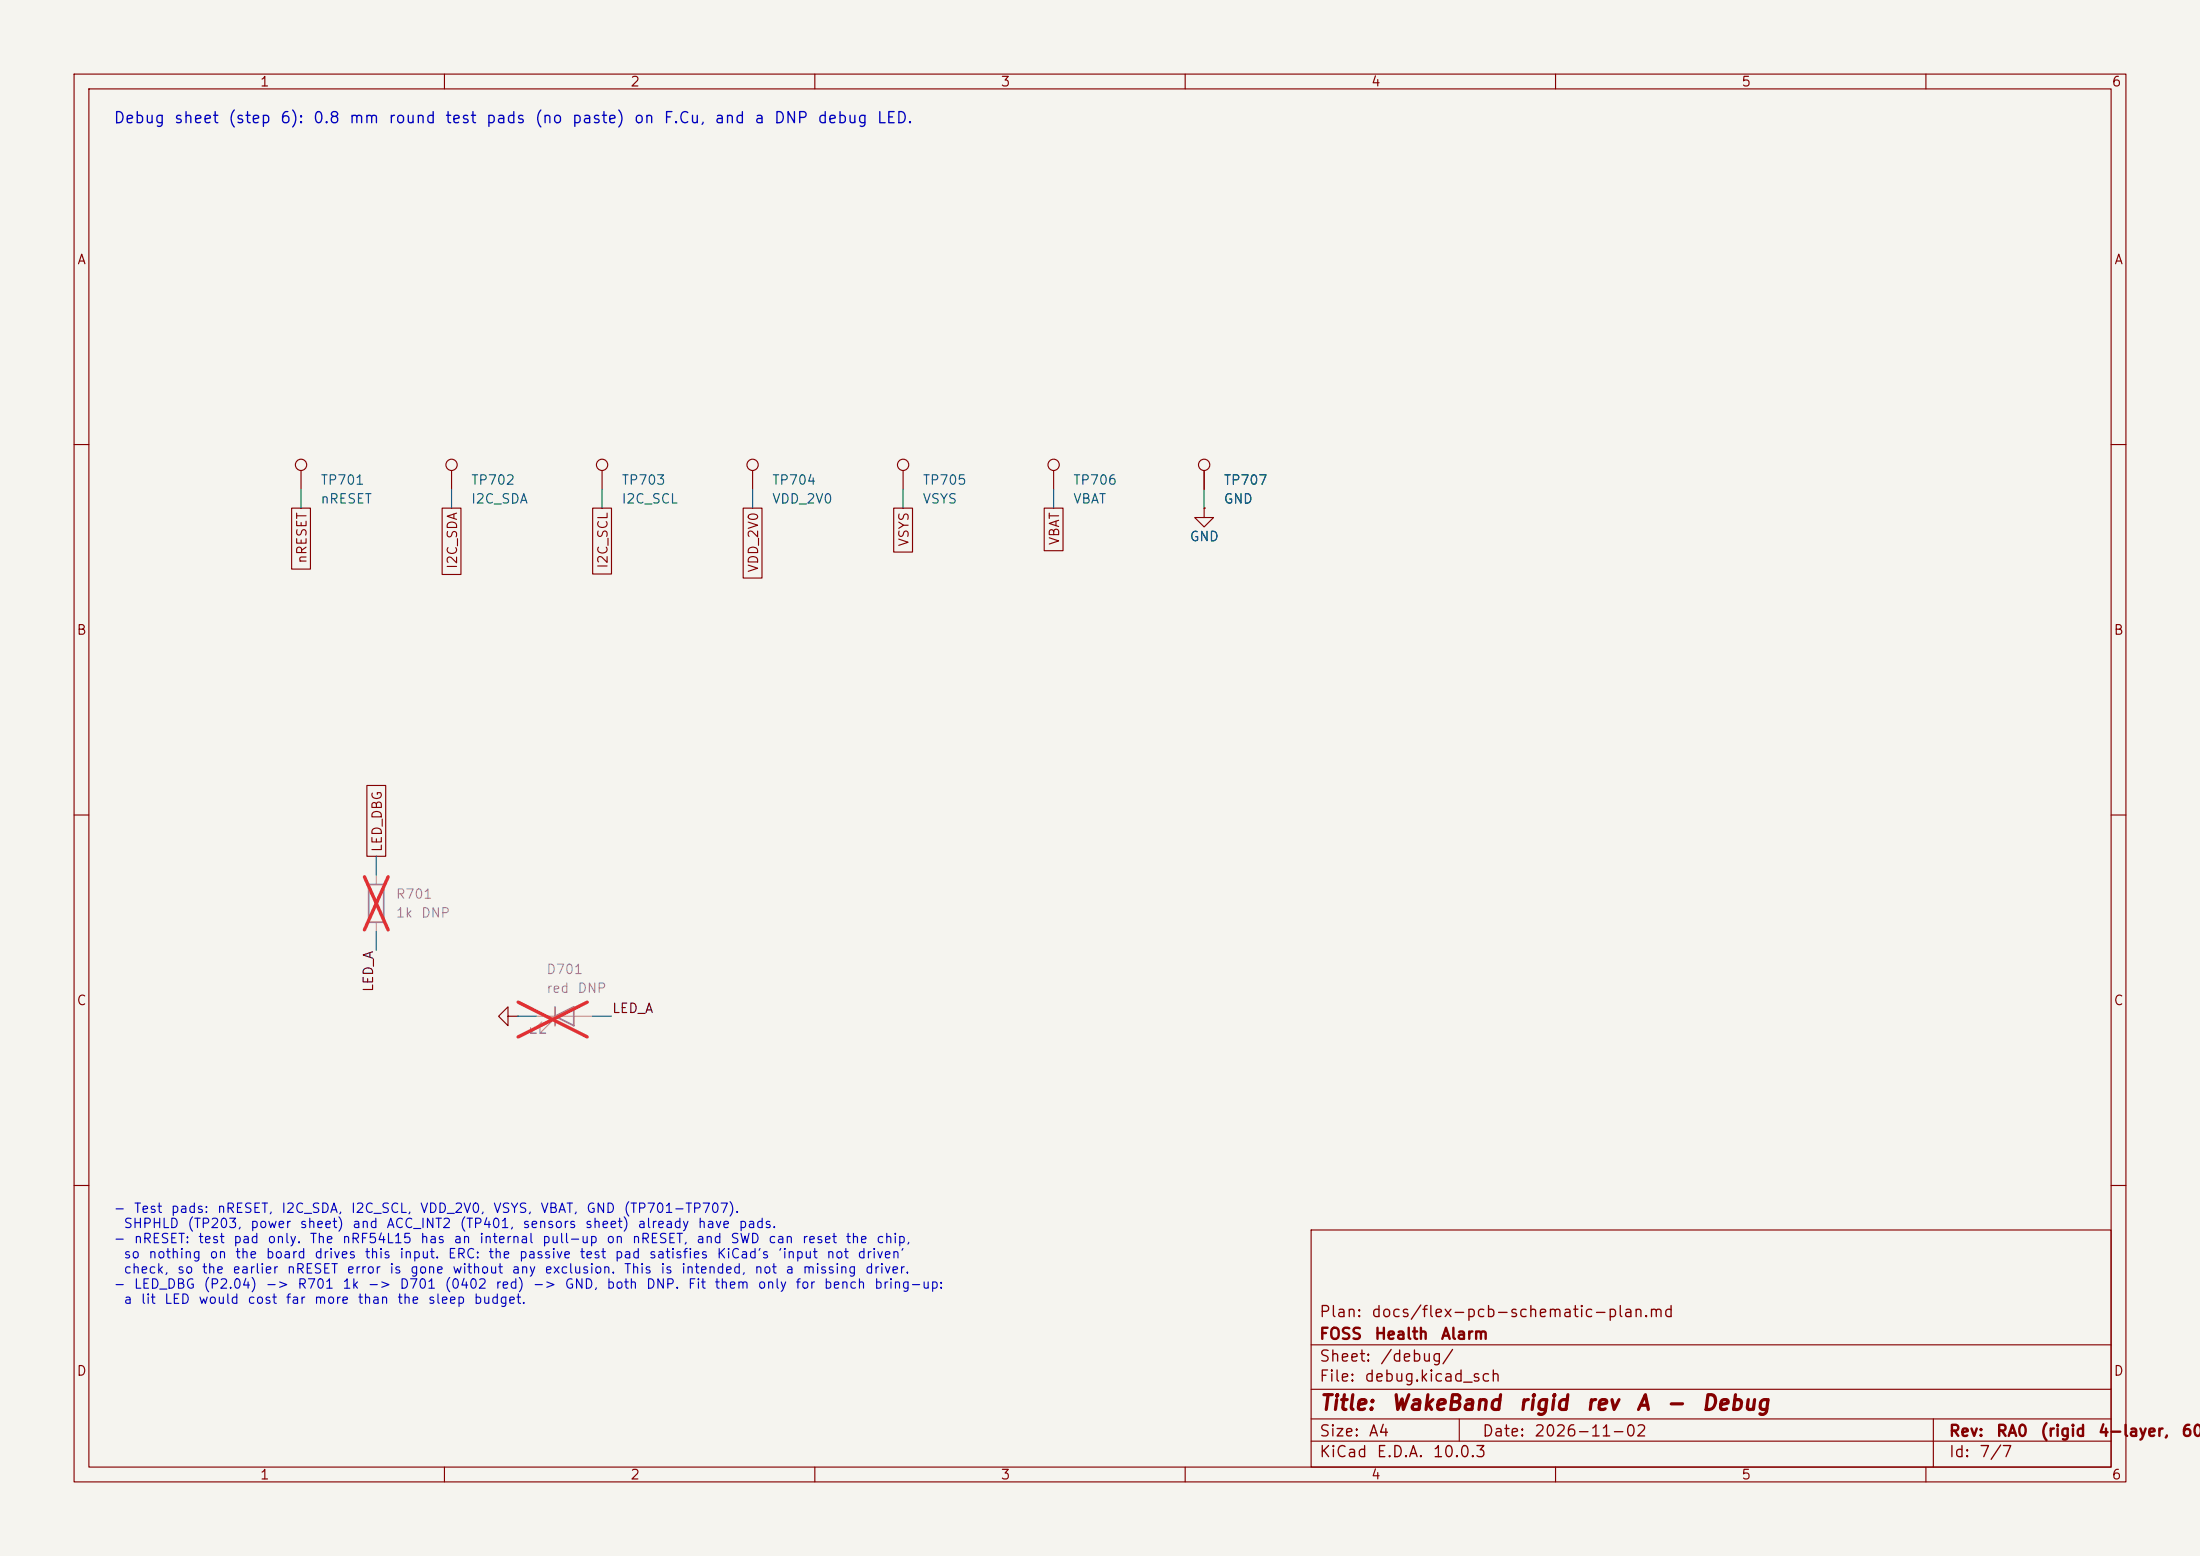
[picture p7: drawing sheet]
(kicad_sch
 (version 20260306)
 (generator "eeschema")
 (generator_version "10.0")
 (paper "A4")
 (title_block
  (title "WakeBand rigid rev A - Debug")
  (date "2026-11-02")
  (rev "RA0 (rigid 4-layer, 60 mAh cell)")
  (company "FOSS Health Alarm")
  (comment 1 "Plan: docs/flex-pcb-schematic-plan.md"))
 (lib_symbols
  (symbol "Connector:TestPoint"
   (pin_numbers (hide yes))
   (pin_names
    (offset 0.762) (hide yes)) (exclude_from_sim no) (in_bom yes) (on_board yes)
   (in_pos_files yes)
   (duplicate_pin_numbers_are_jumpers no)
   (property "Reference" "TP" (at 0 6.858 0) (show_name no) (do_not_autoplace no) (effects (font (size 1.27 1.27))))
   (property "Value" "TestPoint" (at 0 5.08 0) (show_name no) (do_not_autoplace no) (effects (font (size 1.27 1.27))))
   (property "Footprint" "" (at 5.08 0 0) (show_name no) (do_not_autoplace no) (hide yes) (effects (font (size 1.27 1.27))))
   (property "Datasheet" "" (at 5.08 0 0) (show_name no) (do_not_autoplace no) (hide yes) (effects (font (size 1.27 1.27))))
   (property "Description" "test point" (at 0 0 0) (show_name no) (do_not_autoplace no) (hide yes) (effects (font (size 1.27 1.27))))
   (symbol "TestPoint_0_1"
    (circle (center 0 3.302) (radius 0.762) (stroke (width 0) (type default)) (fill (type none))))
   (symbol "TestPoint_1_1"
    (pin passive line (at 0 0 90) (length 2.54) (name "1" (effects (font (size 1.27 1.27)))) (number "1" (effects (font (size 1.27 1.27))))))
   (embedded_fonts no))
  (symbol "Device:LED"
   (pin_numbers (hide yes))
   (pin_names
    (offset 1.016) (hide yes)) (exclude_from_sim no) (in_bom yes) (on_board yes)
   (in_pos_files yes)
   (duplicate_pin_numbers_are_jumpers no)
   (property "Reference" "D" (at 0 2.54 0) (show_name no) (do_not_autoplace no) (effects (font (size 1.27 1.27))))
   (property "Value" "LED" (at 0 -2.54 0) (show_name no) (do_not_autoplace no) (effects (font (size 1.27 1.27))))
   (property "Footprint" "" (at 0 0 0) (show_name no) (do_not_autoplace no) (hide yes) (effects (font (size 1.27 1.27))))
   (property "Datasheet" "" (at 0 0 0) (show_name no) (do_not_autoplace no) (hide yes) (effects (font (size 1.27 1.27))))
   (property "Description" "Light emitting diode" (at 0 0 0) (show_name no) (do_not_autoplace no) (hide yes) (effects (font (size 1.27 1.27))))
   (property "Sim.Pins" "1=K 2=A" (at 0 0 0) (show_name no) (do_not_autoplace no) (hide yes) (effects (font (size 1.27 1.27))))
   (symbol "LED_0_1"
    (polyline (pts (xy -3.048 -0.762) (xy -4.572 -2.286) (xy -3.81 -2.286) (xy -4.572 -2.286) (xy -4.572 -1.524)) (stroke (width 0) (type default)) (fill (type none)))
    (polyline (pts (xy -1.778 -0.762) (xy -3.302 -2.286) (xy -2.54 -2.286) (xy -3.302 -2.286) (xy -3.302 -1.524)) (stroke (width 0) (type default)) (fill (type none)))
    (polyline (pts (xy -1.27 0) (xy 1.27 0)) (stroke (width 0) (type default)) (fill (type none)))
    (polyline (pts (xy -1.27 -1.27) (xy -1.27 1.27)) (stroke (width 0.254) (type default)) (fill (type none)))
    (polyline (pts (xy 1.27 -1.27) (xy 1.27 1.27) (xy -1.27 0) (xy 1.27 -1.27)) (stroke (width 0.254) (type default)) (fill (type none))))
   (symbol "LED_1_1"
    (pin passive line (at -3.81 0 0) (length 2.54) (name "K" (effects (font (size 1.27 1.27)))) (number "1" (effects (font (size 1.27 1.27)))))
    (pin passive line (at 3.81 0 180) (length 2.54) (name "A" (effects (font (size 1.27 1.27)))) (number "2" (effects (font (size 1.27 1.27))))))
   (embedded_fonts no))
  (symbol "Device:R"
   (pin_numbers (hide yes))
   (pin_names
    (offset 0)) (exclude_from_sim no) (in_bom yes) (on_board yes)
   (in_pos_files yes)
   (duplicate_pin_numbers_are_jumpers no)
   (property "Reference" "R" (at 2.032 0 90) (show_name no) (do_not_autoplace no) (effects (font (size 1.27 1.27))))
   (property "Value" "R" (at 0 0 90) (show_name no) (do_not_autoplace no) (effects (font (size 1.27 1.27))))
   (property "Footprint" "" (at -1.778 0 90) (show_name no) (do_not_autoplace no) (hide yes) (effects (font (size 1.27 1.27))))
   (property "Datasheet" "" (at 0 0 0) (show_name no) (do_not_autoplace no) (hide yes) (effects (font (size 1.27 1.27))))
   (property "Description" "Resistor" (at 0 0 0) (show_name no) (do_not_autoplace no) (hide yes) (effects (font (size 1.27 1.27))))
   (symbol "R_0_1"
    (rectangle (start -1.016 -2.54) (end 1.016 2.54) (stroke (width 0.254) (type default)) (fill (type none))))
   (symbol "R_1_1"
    (pin passive line (at 0 3.81 270) (length 1.27) (name "" (effects (font (size 1.27 1.27)))) (number "1" (effects (font (size 1.27 1.27)))))
    (pin passive line (at 0 -3.81 90) (length 1.27) (name "" (effects (font (size 1.27 1.27)))) (number "2" (effects (font (size 1.27 1.27))))))
   (embedded_fonts no))
  (symbol "power:GND"
   (power global)
   (pin_numbers (hide yes))
   (pin_names
    (offset 0) (hide yes)) (exclude_from_sim no) (in_bom yes) (on_board yes)
   (in_pos_files yes)
   (duplicate_pin_numbers_are_jumpers no)
   (property "Reference" "#PWR" (at 0 -6.35 0) (show_name no) (do_not_autoplace no) (hide yes) (effects (font (size 1.27 1.27))))
   (property "Value" "GND" (at 0 -3.81 0) (show_name no) (do_not_autoplace no) (effects (font (size 1.27 1.27))))
   (property "Footprint" "" (at 0 0 0) (show_name no) (do_not_autoplace no) (hide yes) (effects (font (size 1.27 1.27))))
   (property "Datasheet" "" (at 0 0 0) (show_name no) (do_not_autoplace no) (hide yes) (effects (font (size 1.27 1.27))))
   (property "Description" "Power symbol creates a global label with name \"GND\" , ground" (at 0 0 0) (show_name no) (do_not_autoplace no) (hide yes) (effects (font (size 1.27 1.27))))
   (symbol "GND_0_1"
    (polyline (pts (xy 0 0) (xy 0 -1.27) (xy 1.27 -1.27) (xy 0 -2.54) (xy -1.27 -1.27) (xy 0 -1.27)) (stroke (width 0) (type default)) (fill (type none))))
   (symbol "GND_1_1"
    (pin power_in line (at 0 0 270) (length 0) (name "" (effects (font (size 1.27 1.27)))) (number "1" (effects (font (size 1.27 1.27))))))
   (embedded_fonts no)))
 (text "- Test pads: nRESET, I2C_SDA, I2C_SCL, VDD_2V0, VSYS, VBAT, GND (TP701-TP707).\n  SHPHLD (TP203, power sheet) and ACC_INT2 (TP401, sensors sheet) already have pads.\n- nRESET: test pad only. The nRF54L15 has an internal pull-up on nRESET, and SWD can reset the chip,\n  so nothing on the board drives this input. ERC: the passive test pad satisfies KiCad's 'input not driven'\n  check, so the earlier nRESET error is gone without any exclusion. This is intended, not a missing driver.\n- LED_DBG (P2.04) -> R701 1k -> D701 (0402 red) -> GND, both DNP. Fit them only for bench bring-up:\n  a lit LED would cost far more than the sleep budget."
  (exclude_from_sim no)
  (at 15.24 162.56 0)
  (effects (font (size 1.27 1.27)) (justify left top)))
 (text "Debug sheet (step 6): 0.8 mm round test pads (no paste) on F.Cu, and a DNP debug LED."
  (exclude_from_sim no)
  (at 15.24 15.24 0)
  (effects (font (size 1.5 1.5)) (justify left top)))
 (wire
  (pts (xy 50.8 118.11) (xy 50.8 115.57))
  (stroke (width 0) (type default)))
 (wire
  (pts (xy 80.01 137.16) (xy 82.55 137.16))
  (stroke (width 0) (type default)))
 (wire
  (pts (xy 101.6 66.04) (xy 101.6 68.58))
  (stroke (width 0) (type default)))
 (wire
  (pts (xy 162.56 66.04) (xy 162.56 68.58))
  (stroke (width 0) (type default)))
 (wire
  (pts (xy 142.24 66.04) (xy 142.24 68.58))
  (stroke (width 0) (type default)))
 (wire
  (pts (xy 72.39 137.16) (xy 69.85 137.16))
  (stroke (width 0) (type default)))
 (wire
  (pts (xy 81.28 66.04) (xy 81.28 68.58))
  (stroke (width 0) (type default)))
 (wire
  (pts (xy 40.64 66.04) (xy 40.64 68.58))
  (stroke (width 0) (type default)))
 (wire
  (pts (xy 50.8 125.73) (xy 50.8 128.27))
  (stroke (width 0) (type default)))
 (wire
  (pts (xy 60.96 66.04) (xy 60.96 68.58))
  (stroke (width 0) (type default)))
 (wire
  (pts (xy 121.92 66.04) (xy 121.92 68.58))
  (stroke (width 0) (type default)))
 (label "LED_A"
  (at 50.8 128.27 270)
  (effects (font (size 1.27 1.27)) (justify right bottom)))
 (label "LED_A"
  (at 82.55 137.16 0)
  (effects (font (size 1.27 1.27)) (justify left bottom)))
 (global_label "I2C_SCL"
  (shape passive)
  (at 81.28 68.58 270)
  (fields_autoplaced yes)
  (effects (font (size 1.27 1.27)) (justify right))
  (property "Intersheetrefs" "${INTERSHEET_REFS}" (at 0 0 0) (hide yes) (show_name no) (do_not_autoplace no) (effects (font (size 1.27 1.27)))))
 (global_label "I2C_SDA"
  (shape passive)
  (at 60.96 68.58 270)
  (fields_autoplaced yes)
  (effects (font (size 1.27 1.27)) (justify right))
  (property "Intersheetrefs" "${INTERSHEET_REFS}" (at 0 0 0) (hide yes) (show_name no) (do_not_autoplace no) (effects (font (size 1.27 1.27)))))
 (global_label "nRESET"
  (shape passive)
  (at 40.64 68.58 270)
  (fields_autoplaced yes)
  (effects (font (size 1.27 1.27)) (justify right))
  (property "Intersheetrefs" "${INTERSHEET_REFS}" (at 0 0 0) (hide yes) (show_name no) (do_not_autoplace no) (effects (font (size 1.27 1.27)))))
 (global_label "VSYS"
  (shape passive)
  (at 121.92 68.58 270)
  (fields_autoplaced yes)
  (effects (font (size 1.27 1.27)) (justify right))
  (property "Intersheetrefs" "${INTERSHEET_REFS}" (at 0 0 0) (hide yes) (show_name no) (do_not_autoplace no) (effects (font (size 1.27 1.27)))))
 (global_label "LED_DBG"
  (shape passive)
  (at 50.8 115.57 90)
  (fields_autoplaced yes)
  (effects (font (size 1.27 1.27)) (justify left))
  (property "Intersheetrefs" "${INTERSHEET_REFS}" (at 0 0 0) (hide yes) (show_name no) (do_not_autoplace no) (effects (font (size 1.27 1.27)))))
 (global_label "VDD_2V0"
  (shape passive)
  (at 101.6 68.58 270)
  (fields_autoplaced yes)
  (effects (font (size 1.27 1.27)) (justify right))
  (property "Intersheetrefs" "${INTERSHEET_REFS}" (at 0 0 0) (hide yes) (show_name no) (do_not_autoplace no) (effects (font (size 1.27 1.27)))))
 (global_label "VBAT"
  (shape passive)
  (at 142.24 68.58 270)
  (fields_autoplaced yes)
  (effects (font (size 1.27 1.27)) (justify right))
  (property "Intersheetrefs" "${INTERSHEET_REFS}" (at 0 0 0) (hide yes) (show_name no) (do_not_autoplace no) (effects (font (size 1.27 1.27)))))
 (symbol
  (lib_id "Device:LED")
  (at 76.2 137.16 0)
  (unit 1)
  (body_style 1)
  (exclude_from_sim no)
  (in_bom yes)
  (on_board yes)
  (in_pos_files yes)
  (dnp yes)
  (property "Reference" "D701" (at 73.66 130.81 0) (show_name no) (do_not_autoplace no) (effects (font (size 1.27 1.27)) (justify left)))
  (property "Value" "red DNP" (at 73.66 133.35 0) (show_name no) (do_not_autoplace no) (effects (font (size 1.27 1.27)) (justify left)))
  (property "Footprint" "LED_SMD:LED_0402_1005Metric" (at 73.66 135.89 0) (hide yes) (show_name no) (do_not_autoplace no) (effects (font (size 1.27 1.27)) (justify left)))
  (property "Datasheet" "" (at 73.66 138.43 0) (hide yes) (show_name no) (do_not_autoplace no) (effects (font (size 1.27 1.27)) (justify left)))
  (property "Description" "" (at 76.2 137.16 0) (show_name no) (do_not_autoplace no) (effects (font (size 1.27 1.27))))
  (property "LCSC" "C25503345" (at 73.66 140.97 0) (hide yes) (show_name no) (do_not_autoplace no) (effects (font (size 1.27 1.27)) (justify left)))
  (property "MPN" "XINGLIGHT XL-1005SURC" (at 73.66 143.51 0) (hide yes) (show_name no) (do_not_autoplace no) (effects (font (size 1.27 1.27)) (justify left)))
  (pin "1")
  (pin "2"))
 (symbol
  (lib_id "Connector:TestPoint")
  (at 142.24 66.04 0)
  (unit 1)
  (body_style 1)
  (exclude_from_sim no)
  (in_bom no)
  (on_board yes)
  (in_pos_files yes)
  (dnp no)
  (property "Reference" "TP706" (at 144.78 64.77 0) (show_name no) (do_not_autoplace no) (effects (font (size 1.27 1.27)) (justify left)))
  (property "Value" "VBAT" (at 144.78 67.31 0) (show_name no) (do_not_autoplace no) (effects (font (size 1.27 1.27)) (justify left)))
  (property "Footprint" "wakeband:TestPoint_Pad_D0.8mm" (at 144.78 69.85 0) (hide yes) (show_name no) (do_not_autoplace no) (effects (font (size 1.27 1.27)) (justify left)))
  (property "Datasheet" "" (at 144.78 72.39 0) (hide yes) (show_name no) (do_not_autoplace no) (effects (font (size 1.27 1.27)) (justify left)))
  (property "Description" "" (at 142.24 66.04 0) (show_name no) (do_not_autoplace no) (effects (font (size 1.27 1.27))))
  (pin "1"))
 (symbol
  (lib_id "Connector:TestPoint")
  (at 101.6 66.04 0)
  (unit 1)
  (body_style 1)
  (exclude_from_sim no)
  (in_bom no)
  (on_board yes)
  (in_pos_files yes)
  (dnp no)
  (property "Reference" "TP704" (at 104.14 64.77 0) (show_name no) (do_not_autoplace no) (effects (font (size 1.27 1.27)) (justify left)))
  (property "Value" "VDD_2V0" (at 104.14 67.31 0) (show_name no) (do_not_autoplace no) (effects (font (size 1.27 1.27)) (justify left)))
  (property "Footprint" "wakeband:TestPoint_Pad_D0.8mm" (at 104.14 69.85 0) (hide yes) (show_name no) (do_not_autoplace no) (effects (font (size 1.27 1.27)) (justify left)))
  (property "Datasheet" "" (at 104.14 72.39 0) (hide yes) (show_name no) (do_not_autoplace no) (effects (font (size 1.27 1.27)) (justify left)))
  (property "Description" "" (at 101.6 66.04 0) (show_name no) (do_not_autoplace no) (effects (font (size 1.27 1.27))))
  (pin "1"))
 (symbol
  (lib_id "Connector:TestPoint")
  (at 40.64 66.04 0)
  (unit 1)
  (body_style 1)
  (exclude_from_sim no)
  (in_bom no)
  (on_board yes)
  (in_pos_files yes)
  (dnp no)
  (property "Reference" "TP701" (at 43.18 64.77 0) (show_name no) (do_not_autoplace no) (effects (font (size 1.27 1.27)) (justify left)))
  (property "Value" "nRESET" (at 43.18 67.31 0) (show_name no) (do_not_autoplace no) (effects (font (size 1.27 1.27)) (justify left)))
  (property "Footprint" "wakeband:TestPoint_Pad_D0.8mm" (at 43.18 69.85 0) (hide yes) (show_name no) (do_not_autoplace no) (effects (font (size 1.27 1.27)) (justify left)))
  (property "Datasheet" "" (at 43.18 72.39 0) (hide yes) (show_name no) (do_not_autoplace no) (effects (font (size 1.27 1.27)) (justify left)))
  (property "Description" "" (at 40.64 66.04 0) (show_name no) (do_not_autoplace no) (effects (font (size 1.27 1.27))))
  (pin "1"))
 (symbol
  (lib_id "Connector:TestPoint")
  (at 81.28 66.04 0)
  (unit 1)
  (body_style 1)
  (exclude_from_sim no)
  (in_bom no)
  (on_board yes)
  (in_pos_files yes)
  (dnp no)
  (property "Reference" "TP703" (at 83.82 64.77 0) (show_name no) (do_not_autoplace no) (effects (font (size 1.27 1.27)) (justify left)))
  (property "Value" "I2C_SCL" (at 83.82 67.31 0) (show_name no) (do_not_autoplace no) (effects (font (size 1.27 1.27)) (justify left)))
  (property "Footprint" "wakeband:TestPoint_Pad_D0.8mm" (at 83.82 69.85 0) (hide yes) (show_name no) (do_not_autoplace no) (effects (font (size 1.27 1.27)) (justify left)))
  (property "Datasheet" "" (at 83.82 72.39 0) (hide yes) (show_name no) (do_not_autoplace no) (effects (font (size 1.27 1.27)) (justify left)))
  (property "Description" "" (at 81.28 66.04 0) (show_name no) (do_not_autoplace no) (effects (font (size 1.27 1.27))))
  (pin "1"))
 (symbol
  (lib_id "Connector:TestPoint")
  (at 121.92 66.04 0)
  (unit 1)
  (body_style 1)
  (exclude_from_sim no)
  (in_bom no)
  (on_board yes)
  (in_pos_files yes)
  (dnp no)
  (property "Reference" "TP705" (at 124.46 64.77 0) (show_name no) (do_not_autoplace no) (effects (font (size 1.27 1.27)) (justify left)))
  (property "Value" "VSYS" (at 124.46 67.31 0) (show_name no) (do_not_autoplace no) (effects (font (size 1.27 1.27)) (justify left)))
  (property "Footprint" "wakeband:TestPoint_Pad_D0.8mm" (at 124.46 69.85 0) (hide yes) (show_name no) (do_not_autoplace no) (effects (font (size 1.27 1.27)) (justify left)))
  (property "Datasheet" "" (at 124.46 72.39 0) (hide yes) (show_name no) (do_not_autoplace no) (effects (font (size 1.27 1.27)) (justify left)))
  (property "Description" "" (at 121.92 66.04 0) (show_name no) (do_not_autoplace no) (effects (font (size 1.27 1.27))))
  (pin "1"))
 (symbol
  (lib_id "power:GND")
  (at 69.85 137.16 270)
  (unit 1)
  (body_style 1)
  (exclude_from_sim no)
  (in_bom yes)
  (on_board yes)
  (in_pos_files yes)
  (dnp no)
  (property "Reference" "#PWR702" (at 69.85 137.16 0) (hide yes) (show_name no) (do_not_autoplace no) (effects (font (size 1.27 1.27))))
  (property "Value" "GND" (at 69.85 140.97 0) (hide yes) (show_name no) (do_not_autoplace no) (effects (font (size 1.27 1.27))))
  (property "Footprint" "" (at 69.85 137.16 0) (hide yes) (show_name no) (do_not_autoplace no) (effects (font (size 1.27 1.27))))
  (property "Datasheet" "" (at 69.85 137.16 0) (hide yes) (show_name no) (do_not_autoplace no) (effects (font (size 1.27 1.27))))
  (property "Description" "" (at 69.85 137.16 0) (show_name no) (do_not_autoplace no) (effects (font (size 1.27 1.27))))
  (pin "1"))
 (symbol
  (lib_id "Connector:TestPoint")
  (at 60.96 66.04 0)
  (unit 1)
  (body_style 1)
  (exclude_from_sim no)
  (in_bom no)
  (on_board yes)
  (in_pos_files yes)
  (dnp no)
  (property "Reference" "TP702" (at 63.5 64.77 0) (show_name no) (do_not_autoplace no) (effects (font (size 1.27 1.27)) (justify left)))
  (property "Value" "I2C_SDA" (at 63.5 67.31 0) (show_name no) (do_not_autoplace no) (effects (font (size 1.27 1.27)) (justify left)))
  (property "Footprint" "wakeband:TestPoint_Pad_D0.8mm" (at 63.5 69.85 0) (hide yes) (show_name no) (do_not_autoplace no) (effects (font (size 1.27 1.27)) (justify left)))
  (property "Datasheet" "" (at 63.5 72.39 0) (hide yes) (show_name no) (do_not_autoplace no) (effects (font (size 1.27 1.27)) (justify left)))
  (property "Description" "" (at 60.96 66.04 0) (show_name no) (do_not_autoplace no) (effects (font (size 1.27 1.27))))
  (pin "1"))
 (symbol
  (lib_id "power:GND")
  (at 162.56 68.58 0)
  (unit 1)
  (body_style 1)
  (exclude_from_sim no)
  (in_bom yes)
  (on_board yes)
  (in_pos_files yes)
  (dnp no)
  (property "Reference" "#PWR701" (at 162.56 68.58 0) (hide yes) (show_name no) (do_not_autoplace no) (effects (font (size 1.27 1.27))))
  (property "Value" "GND" (at 162.56 72.39 0) (show_name no) (do_not_autoplace no) (effects (font (size 1.27 1.27))))
  (property "Footprint" "" (at 162.56 68.58 0) (hide yes) (show_name no) (do_not_autoplace no) (effects (font (size 1.27 1.27))))
  (property "Datasheet" "" (at 162.56 68.58 0) (hide yes) (show_name no) (do_not_autoplace no) (effects (font (size 1.27 1.27))))
  (property "Description" "" (at 162.56 68.58 0) (show_name no) (do_not_autoplace no) (effects (font (size 1.27 1.27))))
  (pin "1"))
 (symbol
  (lib_id "Device:R")
  (at 50.8 121.92 0)
  (unit 1)
  (body_style 1)
  (exclude_from_sim no)
  (in_bom yes)
  (on_board yes)
  (in_pos_files yes)
  (dnp yes)
  (property "Reference" "R701" (at 53.34 120.65 0) (show_name no) (do_not_autoplace no) (effects (font (size 1.27 1.27)) (justify left)))
  (property "Value" "1k DNP" (at 53.34 123.19 0) (show_name no) (do_not_autoplace no) (effects (font (size 1.27 1.27)) (justify left)))
  (property "Footprint" "Resistor_SMD:R_0402_1005Metric" (at 53.34 125.73 0) (hide yes) (show_name no) (do_not_autoplace no) (effects (font (size 1.27 1.27)) (justify left)))
  (property "Datasheet" "" (at 53.34 128.27 0) (hide yes) (show_name no) (do_not_autoplace no) (effects (font (size 1.27 1.27)) (justify left)))
  (property "Description" "" (at 50.8 121.92 0) (show_name no) (do_not_autoplace no) (effects (font (size 1.27 1.27))))
  (property "LCSC" "C11702" (at 53.34 130.81 0) (hide yes) (show_name no) (do_not_autoplace no) (effects (font (size 1.27 1.27)) (justify left)))
  (pin "1")
  (pin "2"))
 (symbol
  (lib_id "Connector:TestPoint")
  (at 162.56 66.04 0)
  (unit 1)
  (body_style 1)
  (exclude_from_sim no)
  (in_bom no)
  (on_board yes)
  (in_pos_files yes)
  (dnp no)
  (property "Reference" "TP707" (at 165.1 64.77 0) (show_name no) (do_not_autoplace no) (effects (font (size 1.27 1.27)) (justify left)))
  (property "Value" "GND" (at 165.1 67.31 0) (show_name no) (do_not_autoplace no) (effects (font (size 1.27 1.27)) (justify left)))
  (property "Footprint" "wakeband:TestPoint_Pad_D0.8mm" (at 165.1 69.85 0) (hide yes) (show_name no) (do_not_autoplace no) (effects (font (size 1.27 1.27)) (justify left)))
  (property "Datasheet" "" (at 165.1 72.39 0) (hide yes) (show_name no) (do_not_autoplace no) (effects (font (size 1.27 1.27)) (justify left)))
  (property "Description" "" (at 162.56 66.04 0) (show_name no) (do_not_autoplace no) (effects (font (size 1.27 1.27))))
  (pin "1")))
